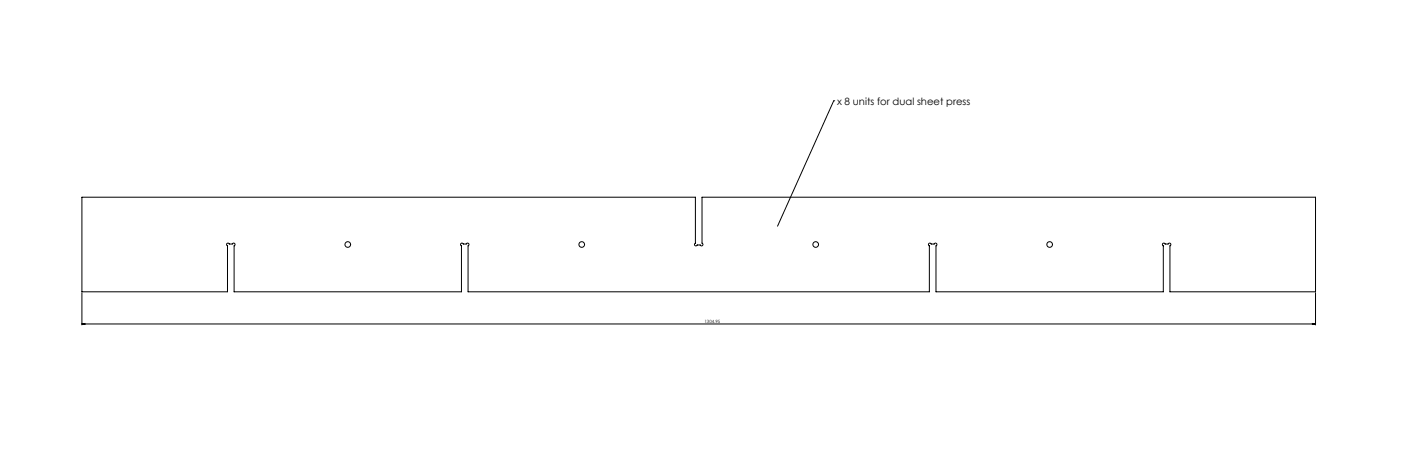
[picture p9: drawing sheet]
<svg xmlns="http://www.w3.org/2000/svg" width="1500mm" height="500mm" viewBox="0 0 1500 500" stroke-linecap="round" stroke-linejoin="round" font-family="sans-serif">
<g fill="none" stroke="#000" stroke-width="1.06">
<path d="M882 107h.1M882 107l-59 132M87 208h649v49a1.6 1.6 0 0 0-1 3 1.6 1.6 0 0 0 3-1h3a1.5 1.5 0 0 0 2 1 1.5 1.5 0 0 0 0-3v-49h649v100h-154v-48a1.5 1.5 0 0 0 0-3 1.5 1.5 0 0 0-2 1h-3a1.6 1.6 0 0 0-3-1 1.6 1.6 0 0 0 1 3v48h-241v-48a1.6 1.6 0 0 0 1-3 1.6 1.6 0 0 0-3 1h-3a1.5 1.5 0 0 0-2-1 1.5 1.5 0 0 0 0 3v48h-488v-48a1.6 1.6 0 0 0 1-3 1.6 1.6 0 0 0-3 1h-3a1.5 1.5 0 0 0-2-1 1.5 1.5 0 0 0 0 3v48h-240v-48a1.5 1.5 0 0 0 0-3 1.5 1.5 0 0 0-2 1h-3a1.6 1.6 0 0 0-3-1 1.6 1.6 0 0 0 1 3v48h-154zM87 309v34M1392 309v34M87 342h3v1zM87 342h1305M1388 342h4l-4 1z"/>
<circle cx="368" cy="258" r="3"/>
<circle cx="615" cy="258" r="3"/>
<circle cx="863" cy="258" r="3"/>
<circle cx="1110" cy="258" r="3"/>
</g>
<g fill="#000">
<path d="M822 239h1z"/>
<path d="M87 342h3v1zM1388 342h4l-4 1z"/>
</g>
<text font-size="10.6" x="885" y="111">x 8 units for dual sheet press</text>
<text font-size="4.7" x="745" y="341">1304.95</text>
</svg>
